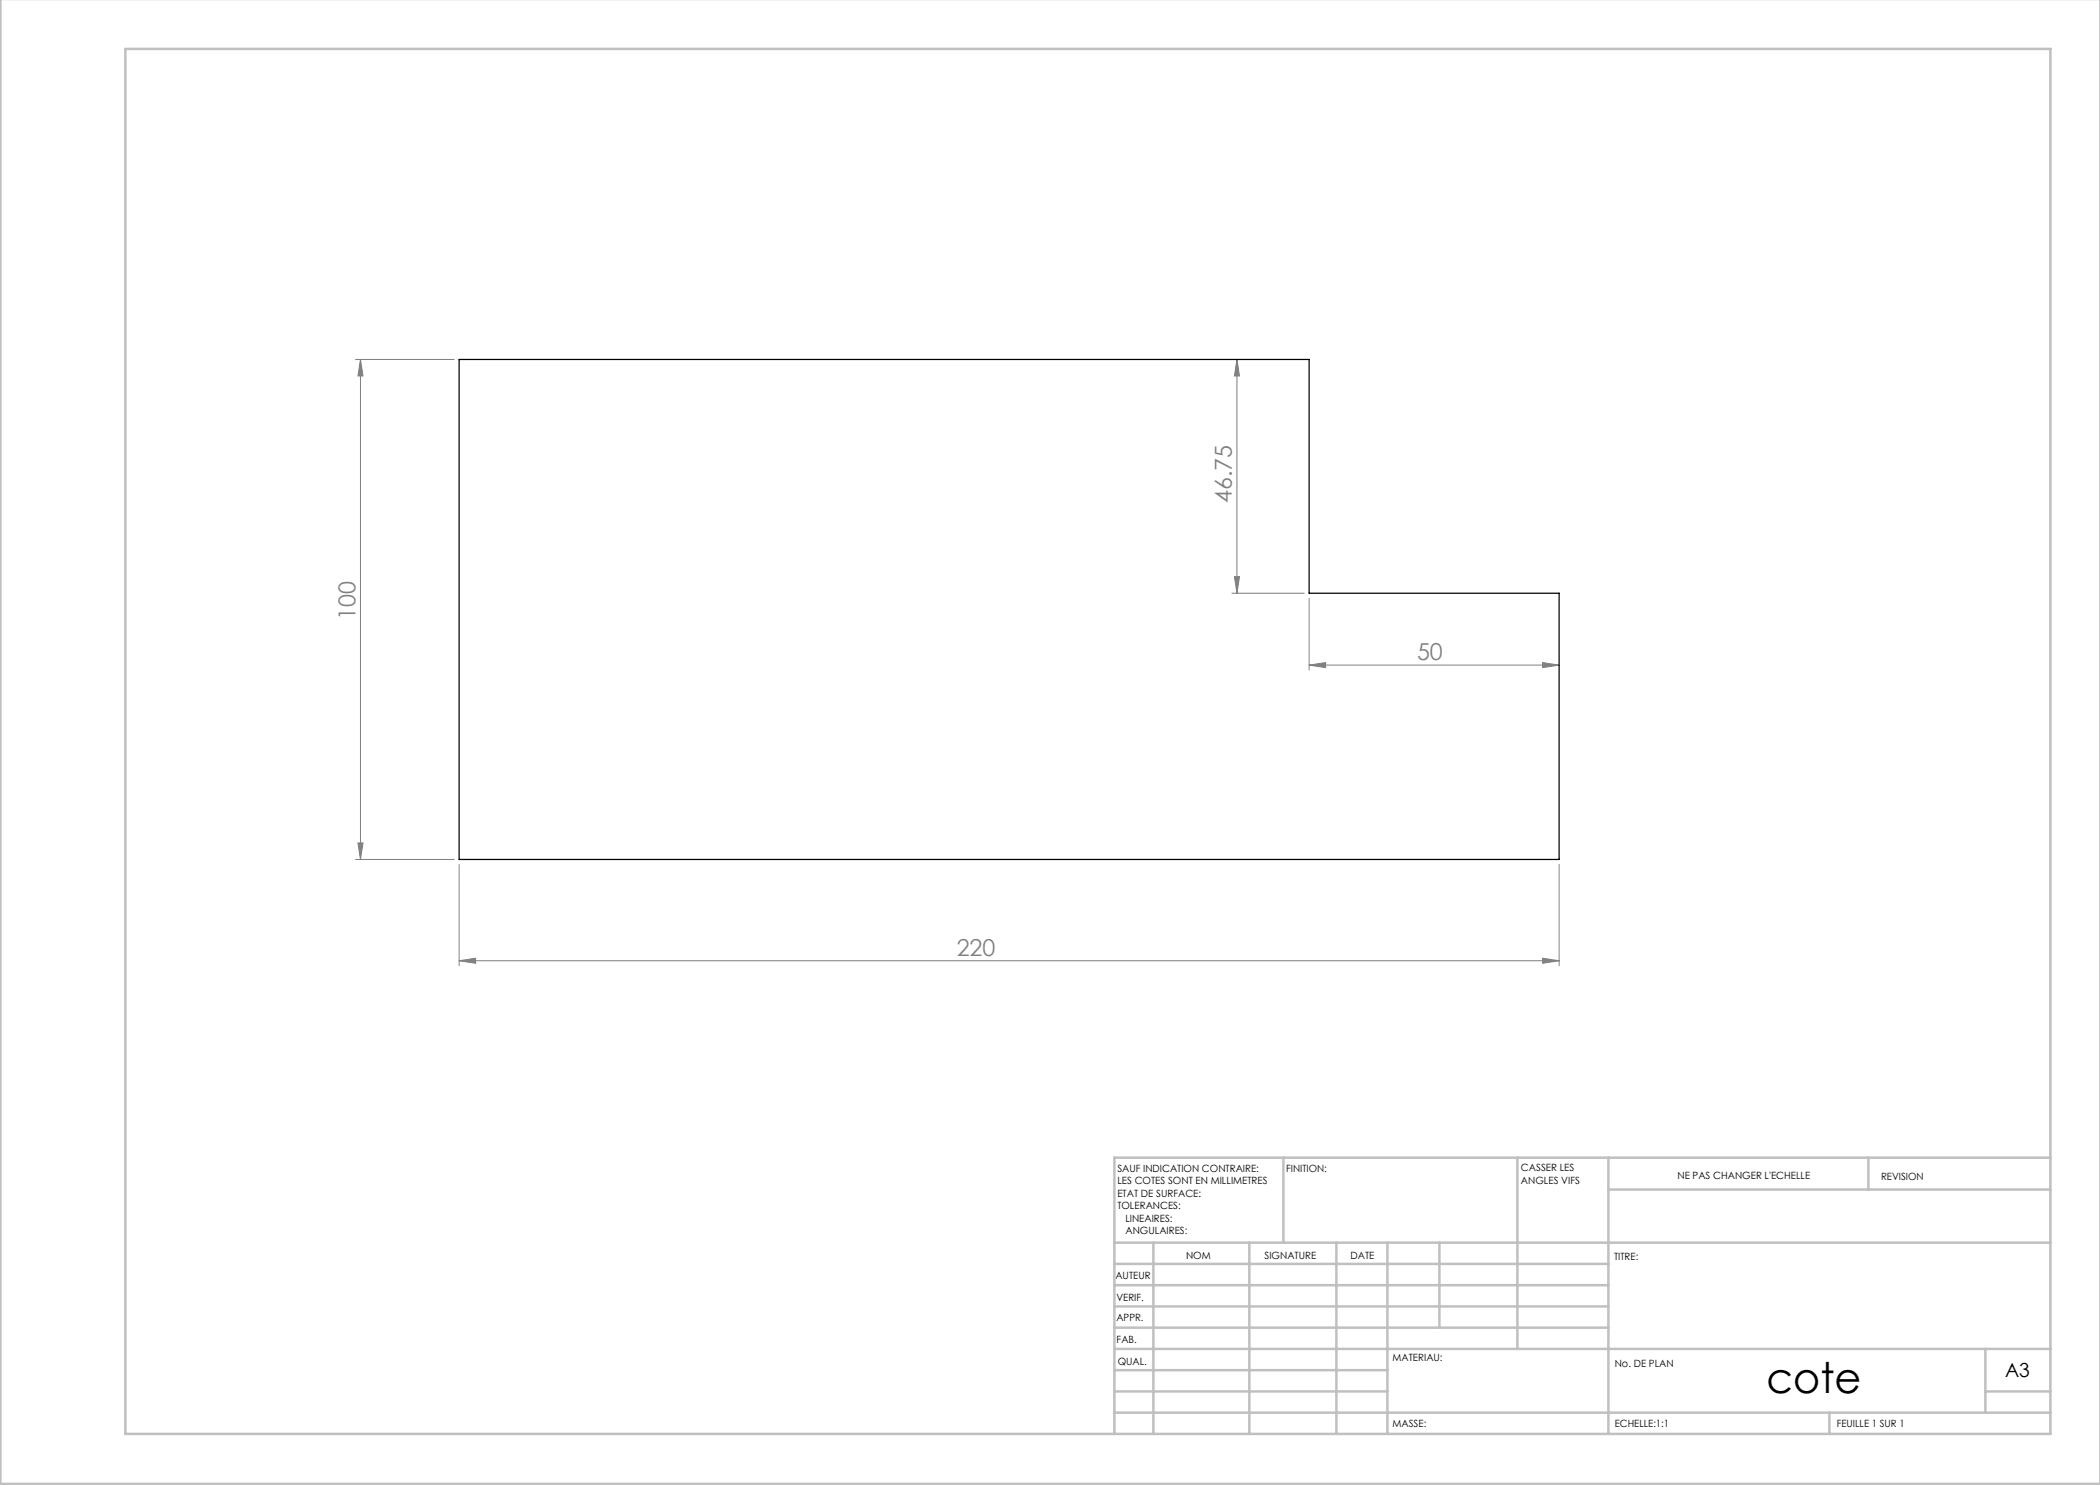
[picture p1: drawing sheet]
<svg xmlns="http://www.w3.org/2000/svg" width="420mm" height="297mm" viewBox="0 0 420 297" stroke-linecap="round" stroke-linejoin="round" font-family="sans-serif">
<g fill="none" stroke="#808080" stroke-width=".2">
<path d="M71.1 71.9h19.7M72.1 71.9v100M72.1 71.9l.5 3.3h-1zM247.4 71.9v46.7M247.4 71.9l.5 3.3h-1zM246.4 118.6h14.4M246.9 115.3h1l-.5 3.3zM261.8 119.6v14.4M261.8 133h50M261.8 133l3.3-.5v1zM308.5 132.5l3.3 .5-3.3 .5zM71.1 171.9h19.7"/>
<path d="M71.6 168.6h1l-.5 3.3zM91.8 172.9v20.3M311.8 172.9v20.3M91.8 192.1l3.3-.5v1.1zM91.8 192.1h220M308.5 191.6l3.3 .5-3.3 .6z"/>
</g>
<g fill="none" stroke="#c0c0c0" stroke-width=".5">
<path d="M.1 -.1v296.9h419.9M25.1 9.8h385v277h-385zM256.7 231.5v17M303.5 231.5v38.3M321.7 231.5v55.3M321.7 237.9h88.4M373.7 231.5v6.4M410.1 231.5h-187.2v55.3M222.9 248.5h187.2M222.9 257h98.8M222.9 252.8h98.8M230.7 248.5v38.3"/>
<path d="M249.9 248.5v38.3M267.3 248.5v38.3M277.5 248.5v38.3M287.9 248.5v17M222.9 265.5h98.8M222.9 261.3h98.8M222.9 278.3h54.6M222.9 274h54.6M222.9 269.8h187.2M397.1 278.3h13M397.1 269.8v12.7M222.9 282.5h187.2"/>
<path d="M365.9 282.5v4.3"/>
</g>
<g fill="#808080">
<path d="M308.5 132.5l3.3 .5-3.3 .5zM261.8 133l3.3-.5v1z"/>
<path d="M91.8 192.1l3.3-.5v1.1zM308.5 191.6l3.3 .5-3.3 .6z"/>
<path d="M246.9 115.3h1l-.5 3.3zM247.4 71.9l.5 3.3h-1z"/>
<path d="M72.1 71.9l.5 3.3h-1zM71.6 168.6h1l-.5 3.3z"/>
</g>
<path d="M91.8 71.9h170v46.7h50v53.3h-220z" fill="none" stroke="#000" stroke-width=".25"/>
<text font-size="8.5" x="353.3" y="278.5">cote</text>
<g font-size="4.7" fill="#808080">
<text x="246.4" y="100.6" transform="rotate(-90 246.4 100.6)">46.75</text>
<text x="71.1" y="124" transform="rotate(-90 71.1 124)">100</text>
<text x="283.4" y="132">50</text>
<text x="191.3" y="191.1">220</text>
</g>
<text font-size="3.9" x="401" y="275.4">A3</text>
<g font-size="2">
<text x="223.5" y="234.4">SAUF INDICATION CONTRAIRE:</text>
<text x="223.5" y="236.9">LES COTES SONT EN MILLIMETRES</text>
<text x="223.5" y="239.4">ETAT DE SURFACE:</text>
<text x="257.2" y="234.4">FINITION:</text>
<text x="304.2" y="234.3">CASSER LES</text>
<text x="304.2" y="236.8">ANGLES VIFS</text>
<text x="335.5" y="235.8">NE PAS CHANGER L'ECHELLE</text>
<text x="376.2" y="236">REVISION</text>
<text x="223.5" y="241.9">TOLERANCES:</text>
<text x="225.1" y="244.4">LINEAIRES:</text>
<text x="225.1" y="246.9">ANGULAIRES:</text>
<text x="237.2" y="251.8">NOM</text>
<text x="252.9" y="251.7">SIGNATURE</text>
<text x="270.1" y="251.7">DATE</text>
<text x="223.1" y="255.9">AUTEUR</text>
<text x="322.8" y="252">TITRE:</text>
<text x="223.3" y="260.1">VERIF.</text>
<text x="223.3" y="264.2">APPR.</text>
<text x="223.3" y="268.6">FAB.</text>
<text x="223.5" y="272.9">QUAL.</text>
<text x="278.5" y="272.3">MATERIAU:</text>
<text x="323" y="273.4">No. DE PLAN</text>
<text x="278.5" y="285.3">MASSE:</text>
<text x="323" y="285.4">ECHELLE:1:1</text>
<text x="367.4" y="285.4">FEUILLE 1 SUR 1</text>
</g>
</svg>
